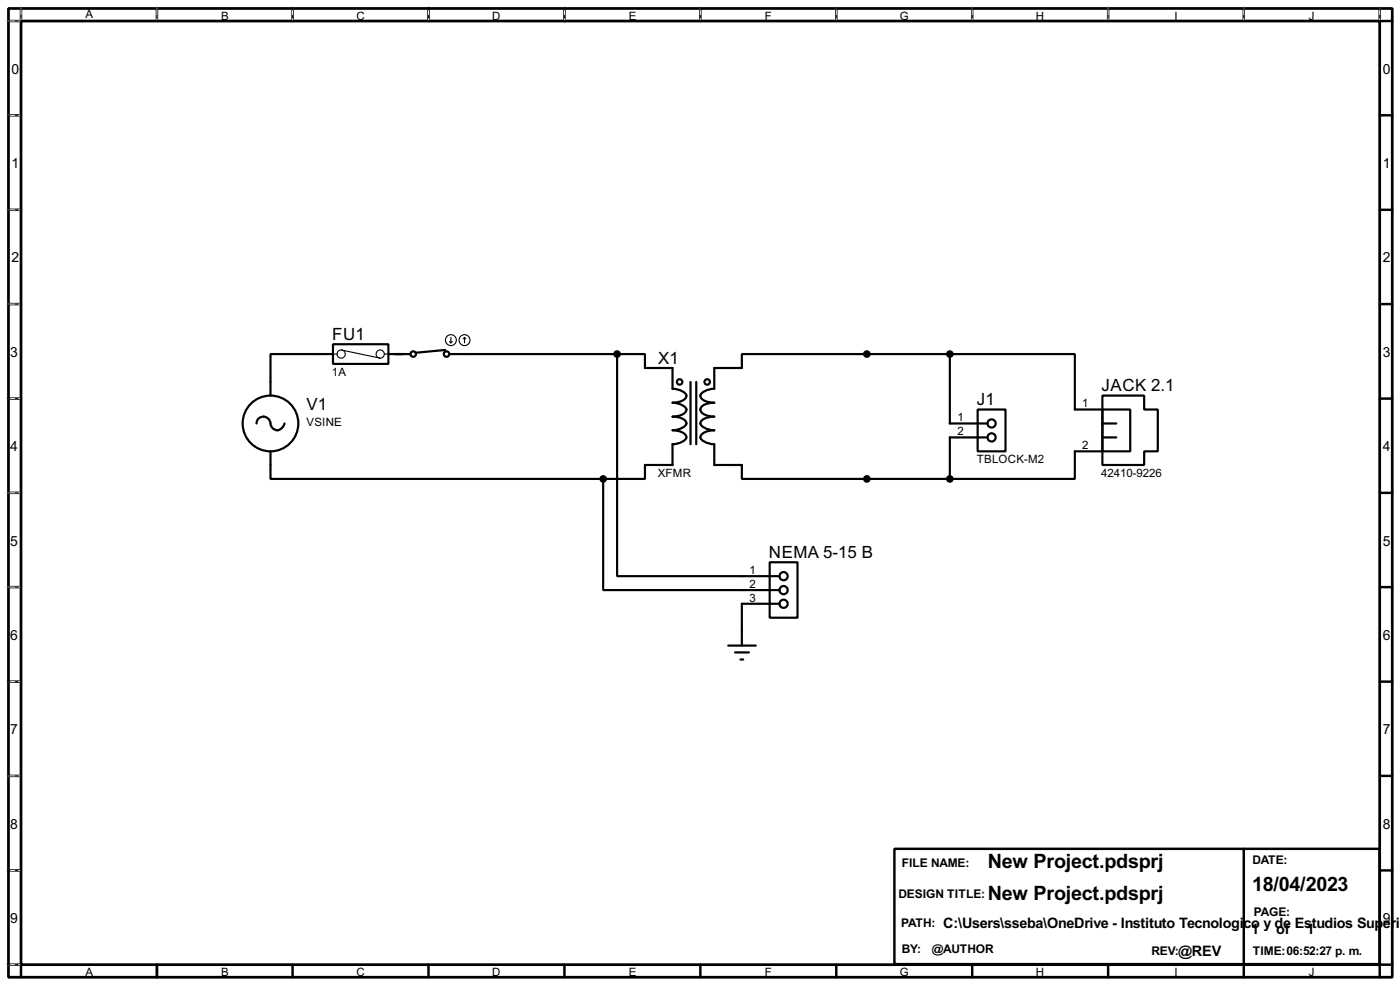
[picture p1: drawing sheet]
<svg xmlns="http://www.w3.org/2000/svg" width="256mm" height="180mm" viewBox="0 0 256 180" stroke-linecap="round" stroke-linejoin="round" font-family="sans-serif">
<path d="M1.6 1.6h253.5v177.3h-253.5zM3.9 3.9h248.9v172.7h-248.9z" fill="none" stroke="#000" stroke-width=".5"/>
<g fill="none" stroke="#000" stroke-width=".45">
<path d="M3.9 1.6v2.3h-2.3M28.8 1.6v2.3M53.6 1.6v2.3M78.5 1.6v2.3M103.4 1.6v2.3M128.3 1.6v2.3M153.2 1.6v2.3M178.1 1.6v2.3M203 1.6v2.3M227.9 1.6v2.3M252.8 1.6v2.3h2.3M1.6 21.1h2.3"/>
<path d="M1.6 38.4h2.3M252.8 21.1h2.3M252.8 38.4h2.3M1.6 55.7h2.3M252.8 55.7h2.3M1.6 73h2.3M252.8 73h2.3M1.6 90.2h2.3M252.8 90.2h2.3M1.6 107.5h2.3M252.8 107.5h2.3M1.6 124.8h2.3"/>
<path d="M252.8 124.8h2.3M1.6 142h2.3M1.6 159.3h2.3M163.9 155.4h88.9v21.1h-88.9zM227.9 155.4v21.1M252.8 142h2.3M252.8 159.3h2.3M1.6 176.6h2.3v2.3M28.8 176.6v2.3M53.6 176.6v2.3M78.5 176.6v2.3M103.4 176.6v2.3"/>
<path d="M128.3 176.6v2.3M153.2 176.6v2.3M178.1 176.6v2.3M203 176.6v2.3M227.9 176.6v2.3M255.1 176.6h-2.3v2.3"/>
</g>
<g fill="none" stroke="#fff" stroke-width=".18">
<path d="M1.3 3.9h2.3M3.9 1.3v2.3M28.8 1.3v2.3M53.6 1.3v2.3M78.5 1.3v2.3M103.4 1.3v2.3M128.3 1.3v2.3M153.2 1.3v2.3M178.1 1.3v2.3M203 1.3v2.3M227.9 1.3v2.3M252.8 1.3v2.3"/>
<path d="M1.3 21.1h2.3M1.3 38.4h2.3M1.3 55.7h2.3M1.3 73h2.3M1.3 90.2h2.3M1.3 107.5h2.3M1.3 124.8h2.3M1.3 142h2.3M1.3 159.3h2.3M1.3 176.6h2.3"/>
</g>
<g fill="none" stroke="#000" stroke-width=".18" stroke-dasharray=".5 1">
<path d="M1.3 3.9h2.3M3.9 1.3v2.3M28.8 1.3v2.3M53.6 1.3v2.3M78.5 1.3v2.3M103.4 1.3v2.3M128.3 1.3v2.3M153.2 1.3v2.3M178.1 1.3v2.3M203 1.3v2.3M227.9 1.3v2.3M252.8 1.3v2.3"/>
<path d="M1.3 21.1h2.3M1.3 38.4h2.3M1.3 55.7h2.3M1.3 73h2.3M1.3 90.2h2.3M1.3 107.5h2.3M1.3 124.8h2.3M1.3 142h2.3M1.3 159.3h2.3M1.3 176.6h2.3"/>
</g>
<g fill="none" stroke="#000" stroke-width=".4">
<path d="M47 77.5a1.32 1.32 0 0 1 1.5-1.2 1.32 1.32 0 0 1 1.1 1.5 1.27 1.27 0 0 0 1.4 .9 1.27 1.27 0 0 0 1.1-1.2M61 63h10.2v3.6h-10.2zM61 64.8h-11.4v7.6M71.2 64.8h4M81.6 64.1l-5.3 .5M82.4 64.8h30.7M113.1 64.8h5.1v2.6h5v3.8a2.68 2.68 0 0 1 2.6 1.2 1.47 1.47 0 0 1-1.4 1.1l-1.2 .2a2.68 2.68 0 0 1 2.6 1.3 2.33 2.33 0 0 1-2.6 1.3 3.2 3.2 0 0 1 2.5 .8 .86 .86 0 0 1-.7 1.2l-1.2 .4-.6 .1a2.33 2.33 0 0 1 2.6 1.3 2.68 2.68 0 0 1-2.6 1.2v3.8h-5v2.6h-7.7M113.1 64.8v40.7h29.7M126.5 69.9v11.4M127.6 69.9v11.4M174 64.8h-38.1v2.6h-5v3.8a2.68 2.68 0 0 0-2.6 1.2 1.47 1.47 0 0 0 1.3 1.1l1.3 .2a3.2 3.2 0 0 0-2.5 .9 .95 .95 0 0 0 .7 1.3l1.8 .4a3.2 3.2 0 0 0-2.5 .8 .86 .86 0 0 0 .7 1.2l1.1 .4 .7 .1a2.33 2.33 0 0 0-2.6 1.3 2.68 2.68 0 0 0 2.6 1.2v3.8h5v2.6h38.1M174 64.8h22.9v10.2h5.1"/>
<path d="M174 64.8v12.7h6.9M179.1 75h5.1v7.6h-5.1zM202 72.4h7.6v2.6h2.5v7.6h-2.5v2.5h-7.6zM202 75h5.1v7.6h-5.1zM202 77.5h2.5M49.6 82.6v5.1h60.9M110.5 87.7v20.3h32.3M180.9 80.1h-6.9v7.6M202 82.6h-5.1v5.1h-22.9M202 80.1h2.5M133.4 118.2h5.1M134.7 119.4h2.5"/>
<path d="M141 102.9h5.1v10.2h-5.1zM142.8 110.5h-6.9v7.7M135.7 120.7h.5"/>
<circle cx="49.5" cy="77.5" r="5.1"/>
<circle cx="75.7" cy="64.8" r=".5"/>
<circle cx="81.8" cy="64.8" r=".5"/>
<circle cx="124.5" cy="69.9" r=".5"/>
<circle cx="129.5" cy="69.9" r=".5"/>
<circle cx="181.6" cy="77.5" r=".75"/>
<circle cx="181.6" cy="80.1" r=".75"/>
<circle cx="143.5" cy="105.5" r=".75"/>
<circle cx="143.5" cy="108" r=".75"/>
<circle cx="143.5" cy="110.5" r=".75"/>
</g>
<g fill="none" stroke="#000" stroke-width=".2">
<path d="M61 64.8h.8M62.5 64.1l7.2 1.5M70.4 64.8h.8M82.4 62.5l.2 .3M82.6 61.8v1M82.9 62.5l-.3 .3M85.1 61.8l-.2 .2M85.1 61.8l.3 .2M85.1 61.8v1"/>
<circle cx="62.5" cy="64.8" r=".75"/>
<circle cx="69.6" cy="64.8" r=".75"/>
<circle cx="82.6" cy="62.3" r="1"/>
<circle cx="85.1" cy="62.3" r="1"/>
</g>
<g fill="#000" stroke="#000" stroke-width=".4">
<circle cx="113" cy="64.8" r=".5"/>
<circle cx="158.8" cy="64.8" r=".5"/>
<circle cx="174" cy="64.8" r=".5"/>
<circle cx="110.5" cy="87.7" r=".5"/>
<circle cx="158.8" cy="87.7" r=".5"/>
<circle cx="174" cy="87.7" r=".5"/>
</g>
<g font-size="4.1">
<text x="181" y="158.9">New Project.pdsprj</text>
<text x="181" y="164.8">New Project.pdsprj</text>
<text x="229.4" y="163">18/04/2023</text>
</g>
<g font-size="3.5">
<text x="60.9" y="62.2">FU1</text>
<text x="120.6" y="66.6">X1</text>
<text x="201.8" y="71.6">JACK 2.1</text>
<text x="56.2" y="75.1">V1</text>
<text x="179" y="74.1">J1</text>
<text x="140.9" y="102.1">NEMA 5-15 B</text>
</g>
<g font-size="3">
<text x="172.8" y="169.8">C:\Users\sseba\OneDrive - Instituto Tecnologico y de Estudios Sup</text>
<text x="229.2" y="170.9">1</text>
<text x="233.8" y="170.9">of</text>
<text x="239.4" y="170.9">1</text>
<text x="253.4" y="169.8">er</text>
<text x="255.7" y="169.8">io</text>
<text x="215.9" y="174.9">@REV</text>
</g>
<g font-size="2.9">
<text x="2.1" y="13.5">0</text>
<text x="253.4" y="13.5">0</text>
<text x="2.1" y="30.7">1</text>
<text x="253.4" y="30.7">1</text>
<text x="2.1" y="48">2</text>
<text x="253.4" y="48">2</text>
<text x="1.9" y="65.3">3</text>
<text x="253.4" y="65.3">3</text>
<text x="1.9" y="82.5">4</text>
<text x="253.4" y="82.5">4</text>
<text x="1.9" y="99.9">5</text>
<text x="253.4" y="99.9">5</text>
<text x="1.9" y="117.1">6</text>
<text x="253.4" y="117.1">6</text>
<text x="1.9" y="134.4">7</text>
<text x="253.4" y="134.4">7</text>
<text x="1.9" y="151.7">8</text>
<text x="253.4" y="151.7">8</text>
<text x="1.9" y="168.9">9</text>
<text x="253.4" y="168.9">9</text>
</g>
<g font-size="2.5">
<text x="165.2" y="158.7">FILE NAME:</text>
<text x="229.4" y="158.2">DATE:</text>
<text x="164.6" y="164.3">DESIGN TITLE:</text>
<text x="229.7" y="167.6">PAGE:</text>
<text x="165.1" y="169.6">PATH:</text>
<text x="165.2" y="174.5">BY:</text>
<text x="170.7" y="174.5">@AUTHOR</text>
<text x="210.9" y="174.7">REV:</text>
<text x="229.5" y="174.7">TIME:06:52:27 p. m.</text>
</g>
<g font-size="2.4">
<text x="15.6" y="3.4">A</text>
<text x="40.5" y="3.6">B</text>
<text x="65.3" y="3.6">C</text>
<text x="90.2" y="3.6">D</text>
<text x="115.2" y="3.6">E</text>
<text x="140.1" y="3.6">F</text>
<text x="164.8" y="3.6">G</text>
<text x="189.8" y="3.6">H</text>
<text x="215.1" y="3.6">I</text>
<text x="239.8" y="3.6">J</text>
<text x="60.8" y="68.8">1A</text>
<text x="175.4" y="77.1">1</text>
<text x="198.3" y="74.6">1</text>
<text x="56.1" y="78.1">VSINE</text>
<text x="175.4" y="79.7">2</text>
<text x="198.3" y="82.2">2</text>
<text x="120.5" y="87.3">XFMR</text>
<text x="178.9" y="84.8">TBLOCK-M2</text>
<text x="201.8" y="87.3">42410-9226</text>
<text x="137.3" y="105.1">1</text>
<text x="137.3" y="107.6">2</text>
<text x="137.3" y="110.1">3</text>
<text x="15.6" y="178.7">A</text>
<text x="40.5" y="178.7">B</text>
<text x="65.3" y="178.7">C</text>
<text x="90.2" y="178.7">D</text>
<text x="115.2" y="178.7">E</text>
<text x="140.1" y="178.7">F</text>
<text x="164.8" y="178.7">G</text>
<text x="189.8" y="178.7">H</text>
<text x="215.1" y="178.7">I</text>
<text x="239.8" y="178.7">J</text>
</g>
</svg>
